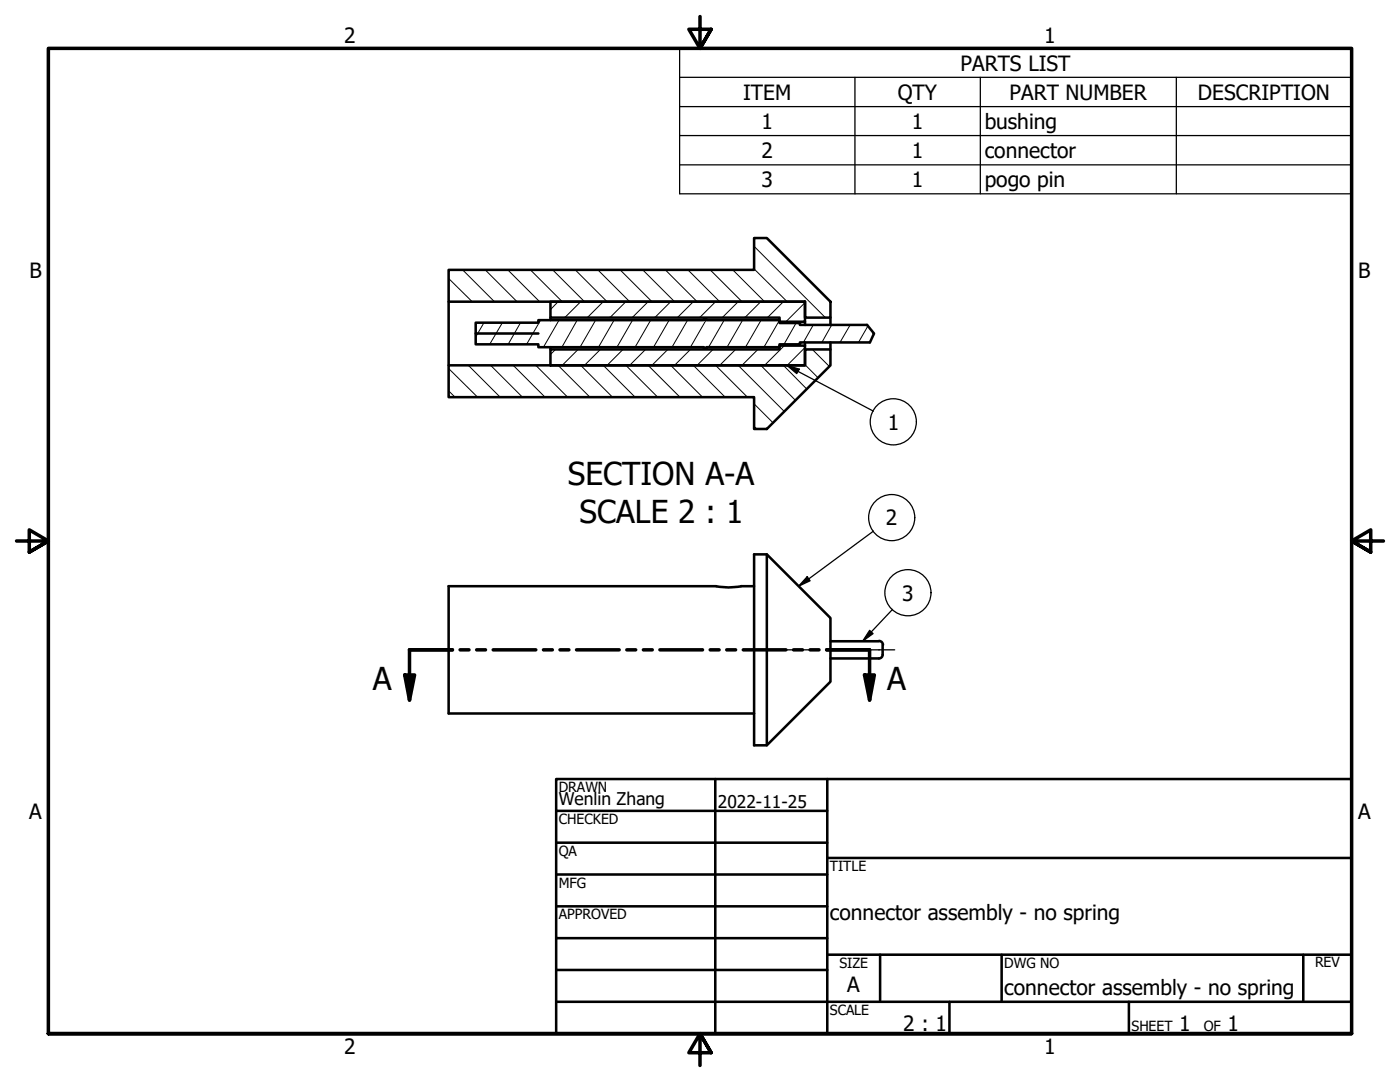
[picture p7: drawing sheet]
<svg xmlns="http://www.w3.org/2000/svg" width="279mm" height="216mm" viewBox="0 0 279 216" stroke-linecap="round" stroke-linejoin="round" font-family="sans-serif">
<!-- layer: Hatch (ANSI) -->
<g fill="none" stroke="#000" stroke-width=".2">
<path d="M89.5 55.6l4.7 4.6M92.3 53.8l6.4 6.4M96.8 53.8l6.4 6.4M101.3 53.8l6.4 6.4M105.9 53.8l6.3 6.4M110.3 53.8l6.3 6.4M114.8 53.8l6.4 6.4M119.3 53.8l6.4 6.4M123.8 53.8l6.3 6.4M128.3 53.8l6.3 6.4M132.8 53.8l6.3 6.4M137.3 53.8l6.3 6.4"/>
<path d="M141.7 53.8l6.4 6.4M146.2 53.8l6.4 6.4M150.5 53.7l6.6 6.5M150.5 49.1l14.2 14.3M89.5 78l1.3 1.2M89.5 73.5l5.8 5.7M89.5 60.1l.2 .1M93.5 72.9l6.3 6.3M96.6 64.4l-1.7 2.8M97.9 72.9l6.4 6.3M100.3 64.4l-2.6 4.3M102.4 72.9l6.4 6.3"/>
<path d="M103.9 64.4l-2.5 4.3M106.9 72.9l6.4 6.3M107.9 63.9l-2.8 4.8M110.9 69.7l-1 1M111.4 60.2l-1.5 1.6M111.4 72.9l6.3 6.3M111.6 63.9l-3.1 5.4M115.2 63.9l-3.1 5.4M115.4 69.7l-3.2 3.2M115.9 60.2l-3.2 3.2M115.9 72.9l6.3 6.3M118.9 63.9l-3.1 5.4"/>
<path d="M119.8 69.7l-3.2 3.2M120.4 60.2l-3.2 3.2M120.4 72.9l6.3 6.3M122.6 63.9l-3.2 5.4M124.3 69.7l-3.1 3.2M124.9 60.2l-3.2 3.2M124.9 72.9l6.4 6.3M126.2 63.9l-3.1 5.4M128.8 69.7l-3.1 3.2M129.3 60.2l-3.1 3.2M129.3 72.9l6.4 6.3M129.9 63.9l-3.2 5.4"/>
<path d="M133.3 69.7l-3.2 3.2M133.5 63.9l-3.1 5.4M133.9 60.2l-3.2 3.2M133.9 72.9l6.3 6.3M137.2 63.9l-3.1 5.4M137.8 69.7l-3.2 3.2M138.4 60.2l-3.2 3.2M138.4 72.9l6.3 6.3M141 63.8l-3.2 5.5M142.3 69.7l-3.2 3.2M142.8 60.2l-3.2 3.2M142.8 72.9l6.4 6.3"/>
<path d="M144.5 63.9l-3.1 5.4M146.8 69.7l-3.2 3.2M147.3 60.2l-3.2 3.2M147.3 72.9l9.2 9.2M148.2 63.9l-3.1 5.4M151.3 69.7l-3.2 3.2M151.8 60.2l-3.1 3.2M151.8 72.9l6.9 7M151.9 63.9l-3.1 5.4M155.6 63.9l-3.1 5.4M156.3 60.2l-3.1 3.2M156.3 72.9l4.7 4.8"/>
<path d="M156.5 69l-3.9 3.9M158.9 64.5l-2.4 4.2M160.7 69.3l-3.6 3.6M160.7 60.4l-3.9 3.8M160.7 72.8l2.6 2.6M162.1 69.7l3.4 3.5M162.3 64.8l-2 3.5M166 64.8l-2 3.5M169.7 64.8l-2.1 3.5M173.2 65l-1.9 3.3M150.5 85.1l.6 .5M150.5 80.6l3.8 3.8"/>
</g>
<!-- layer: Visible (ANSI) -->
<g fill="none" stroke="#000" stroke-width=".51">
<path d="M89.5 53.8h61v-6.3h2.5l12.7 12.7v3.2h-5v-3.2h-71.2zM89.5 72.9h71.2v-3.2h5v3.2l-12.7 12.7h-2.5v-6.4h-61zM89.5 60.2v12.7M94.9 66.5v2.2h12.5v.6h33.1v.2h.5v-.2h14.6v-.6h4v-.4h14M109.9 69.7h45.7v-.7h5.1v3.9h-50.8zM109.9 60.2h50.8v4h-5.1v-.8h-45.7zM109.9 63.4v.5M109.9 69.3v.4M160.7 64.2v.6M160.7 68.3v.7M165.7 63.4v1.4M165.7 68.3v1.4"/>
<path d="M173 64.8h-13.4v-.3h-4v-.6h-14.6v-.2h-.5v.2h-33.1v.5h-12.5v2.1h12.5M150.5 117h-2.6a12.2 12.2 0 0 1-5 0h-53.4v25.4h61M150.5 110.6h2.5l12.7 12.7v12.7l-12.7 12.7h-2.5zM153 110.6v38.1M165.7 128h9.7M165.7 131.4h9.7M175.4 127.9a.79 .79 0 0 1 .8 .8M176.1 130.7a.73 .73 0 0 1-.7 .7M176.1 128.7v1.9"/>
</g>
<!-- layer: Break Line (ANSI) -->
<path d="M173 64.8l1.4 1.7-.8 1.8" fill="none" stroke="#000" stroke-width=".51"/>
<!-- layer: Section Line (ANSI) -->
<g fill="none" stroke="#000" stroke-width=".7">
<path d="M80.8 134.7h1.9l-1 5zM90.3 129.7h-8.6v10M91.8 129.7h1.8M95.1 129.7h1.8M98.4 129.7h8.5M108.5 129.7h1.7M111.8 129.7h1.7M115.1 129.7h8.5M125.1 129.7h1.8M128.4 129.7h1.8M131.7 129.7h8.5M141.7 129.7h1.8"/>
<path d="M145 129.7h1.8M148.3 129.7h8.5M158.4 129.7h1.7M161.7 129.7h1.7M165 129.7h8.5v10M172.5 134.7h2l-1 5z"/>
</g>
<g fill="#000">
<path d="M80.8 134.7h1.9l-1 5z" fill-rule="evenodd"/>
<path d="M172.5 134.7h2l-1 5z" fill-rule="evenodd"/>
</g>
<!-- layer: Symbol (ANSI) -->
<g fill="none" stroke="#000" stroke-width=".25">
<path d="M135.6 15.4v-5.7h134.1v5.7M135.6 15.4h134.1v5.9M135.6 15.4v23.3h134.1v-17.4M170.6 15.4v23.3M195.6 15.4v23.3M234.8 15.4v23.3M135.6 21.3h134.1M135.6 27.1h134.1M135.6 32.9h134.1M157 72.9l2.5 .8-.5 .8zM157 72.9l17.3 9.1M161.1 115.1l.6 .8-2.3 1.1z"/>
<path d="M174.3 106l-14.9 11M173.5 125.8l.7 .6-2.1 1.6zM178.1 121.6l-6 6.4"/>
<circle cx="178.3" cy="84.2" r="4.6"/>
<circle cx="178" cy="103.3" r="4.6"/>
<circle cx="181.2" cy="118.3" r="4.6"/>
</g>
<!-- layer: Border (ANSI) -->
<path d="M139.7 3.3v6.4l-2.2-3.9h4.4l-2.2 3.9 2.2-3.9M3.3 107.9h6.4l-3.9-2.2v4.5l3.9-2.3-3.9 2.3M276.1 107.9h-6.4l3.9-2.2v4.5l-3.9-2.3 3.9 2.3M9.7 206.2v-196.5h260v196.5h-260h260M141.9 210.1l-2.2-3.9 2.2 3.9h-4.4l2.2-3.9v6.4" fill="none" stroke="#000" stroke-width=".7"/>
<!-- layer: Title (ANSI) -->
<g fill="none" stroke="#000" stroke-width=".51">
<path d="M111 155.4h158.7v50.8h-158.7zM142.7 155.4v50.8M165.1 155.4v50.8M111 161.8h54.1M111 168.1h54.1M111 174.5h54.1M165.1 171.2h104.6M111 180.8h54.1M111 187.2h54.1M111 193.5h54.1M111 199.9h158.7M165.1 190.5h104.6"/>
<path d="M175.6 190.5v9.4M189.5 199.9v6.3M199.9 190.5v9.4M225.3 199.9v6.3M260.1 190.5v9.4"/>
</g>
<!-- layer: Centerline (ANSI) -->
<path d="M156.5 129.7h6M165.5 129.7h4M172.5 129.7h6.1" fill="none" stroke="#000" stroke-width=".25"/>
<!-- layer: Symbol (ANSI) -->
<g fill="#000">
<path d="M157 72.9l2.5 .8-.5 .8z" fill-rule="evenodd"/>
<path d="M161.1 115.1l.6 .8-2.3 1.1z" fill-rule="evenodd"/>
<path d="M173.5 125.8l.7 .6-2.1 1.6z" fill-rule="evenodd"/>
</g>
<g font-size="6.3">
<text x="113.3" y="96.8">SECTION A-A</text>
<text x="115.6" y="104.3">SCALE 2 : 1</text>
<text x="74.4" y="137.7">A</text>
<text x="177" y="137.7">A</text>
</g>
<g font-size="4.2">
<text x="68.7" y="8.6">2</text>
<text x="208.4" y="8.6">1</text>
<text x="191.7" y="14.1">PARTS LIST</text>
<text x="148.3" y="19.9">ITEM</text>
<text x="179.2" y="19.9">QTY</text>
<text x="201.5" y="19.9">PART NUMBER</text>
<text x="239.1" y="19.9">DESCRIPTION</text>
<text x="152" y="25.7">1</text>
<text x="182" y="25.7">1</text>
<text x="196.5" y="25.8">bushing</text>
<text x="152" y="31.5">2</text>
<text x="182" y="31.5">1</text>
<text x="196.5" y="31.4">connector</text>
<text x="152" y="37.3">3</text>
<text x="182" y="37.3">1</text>
<text x="196.5" y="37.3">pogo pin</text>
<text x="5.9" y="55.5">B</text>
<text x="271.1" y="55.5">B</text>
<text x="177.2" y="85.7">1</text>
<text x="176.8" y="104.8">2</text>
<text x="180" y="119.8">3</text>
<text x="5.8" y="163.4">A</text>
<text x="271" y="163.4">A</text>
<text x="165.6" y="183.5">connector assembly - no spring</text>
<text x="169.1" y="198">A</text>
<text x="200.4" y="198.5">connector assembly - no spring</text>
<text x="180.3" y="205.7">2 : 1</text>
<text x="235.3" y="205.7">1</text>
<text x="245" y="205.7">1</text>
<text x="68.7" y="210.3">2</text>
<text x="208.4" y="210.3">1</text>
</g>
<g font-size="3.5">
<text x="111.5" y="160.6">Wenlin Zhang</text>
<text x="143.3" y="161.2">2022-11-25</text>
</g>
<g font-size="2.8">
<text x="111.5" y="158">DRAWN</text>
<text x="111.5" y="164.4">CHECKED</text>
<text x="111.5" y="170.8">QA</text>
<text x="165.6" y="173.7">TITLE</text>
<text x="111.5" y="177.1">MFG</text>
<text x="111.5" y="183.5">APPROVED</text>
<text x="167.5" y="193.1">SIZE</text>
<text x="200.4" y="193.1">DWG NO</text>
<text x="262.4" y="193">REV</text>
<text x="165.6" y="202.5">SCALE</text>
<text x="225.8" y="205.7">SHEET</text>
<text x="240.2" y="205.7">OF</text>
</g>
</svg>
